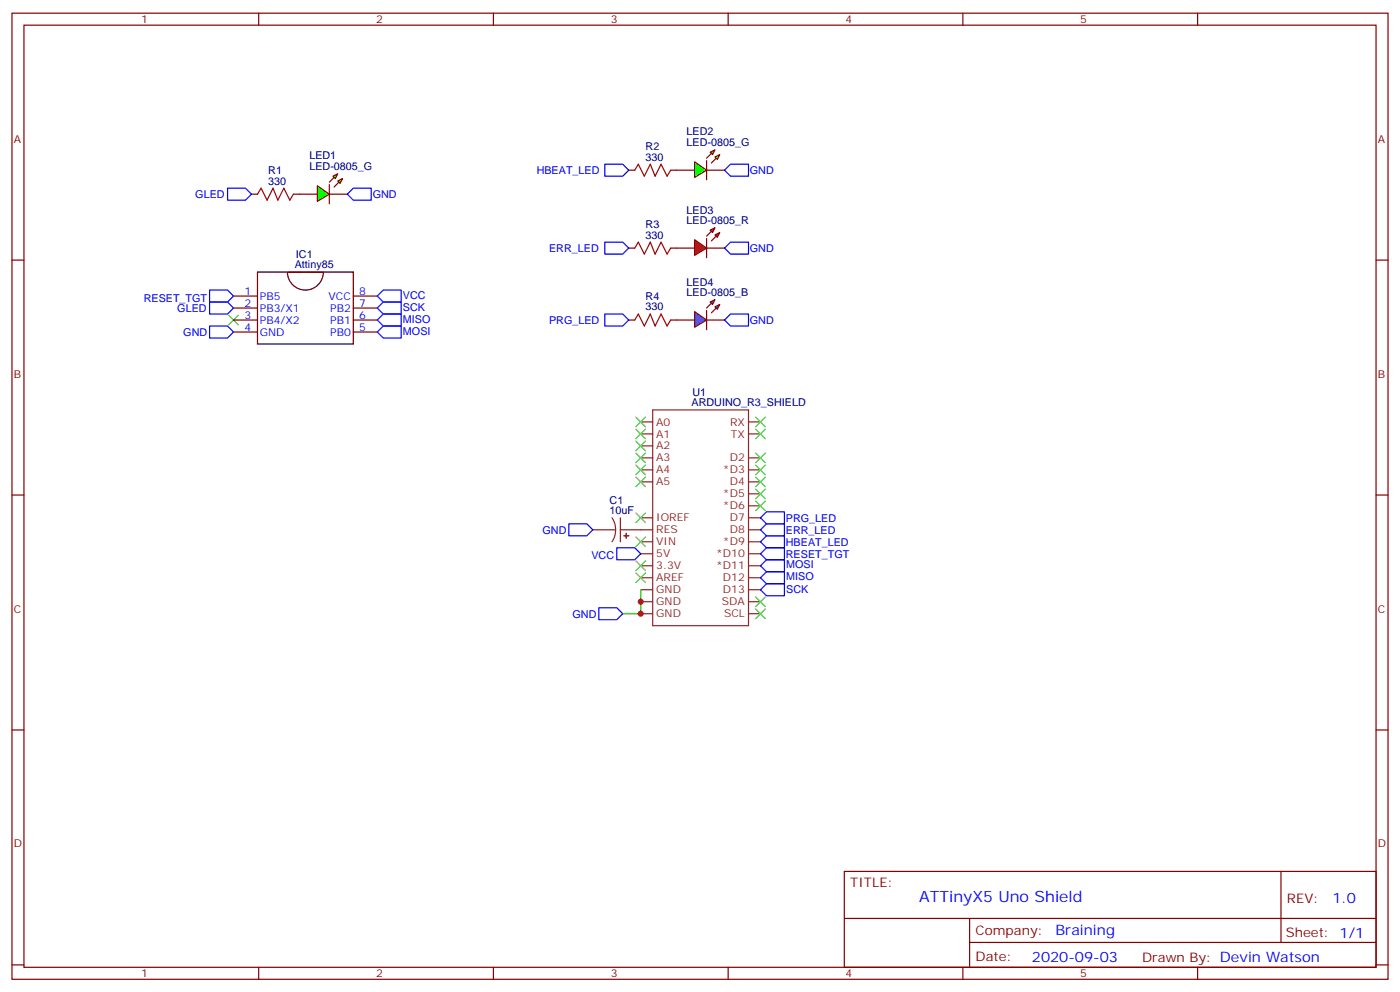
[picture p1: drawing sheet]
<svg xmlns="http://www.w3.org/2000/svg" width="412mm" height="292mm" viewBox="0 0 412 292" stroke-linecap="round" stroke-linejoin="round" font-family="sans-serif">
<g fill="none" stroke="#870000" stroke-width=".35">
<path d="M3.5 3.9h405.4v284.3h-405.4zM7.1 7.4h398.2v277.3h-398.2zM76.2 3.9v3.5M145.3 3.9v3.5M214.5 3.9v3.5M283.6 3.9v3.5M352.8 3.9v3.5M74.1 57.1h1.7M86.4 57.1h7.1M97 57.1h5.3M3.5 76.6h3.6M405.3 76.6h3.6"/>
<path d="M3.5 145.7h3.6M405.3 145.7h3.6M3.5 214.8h3.6M405.3 214.8h3.6M248.7 256.5h156.6v28.2h-156.6zM377.3 256.5v20.9M248.7 270.3h156.5M285.6 277.4h119.6M285.6 270.3v14.1M3.5 284h3.6M76.2 284.7v3.5M145.3 284.7v3.5"/>
<path d="M214.5 284.7v3.5M283.6 284.7v3.5M352.8 284.7v3.5M405.3 284h3.6"/>
</g>
<path d="M75.8 57.1l1.1-1.7 1.8 3.5 1.7-3.5 1.4 3.5 1.8-3.5 1.8 3.5 1-1.8" fill="none" stroke="#a10000" stroke-width=".35"/>
<g fill="#0f0" stroke="#870000" stroke-width=".35">
<path d="M99.5 53.3l1.4-.7-.7 1.4z"/>
<path d="M98.1 51.9l1.4-.7-.7 1.4z"/>
</g>
<g fill="#870000" stroke="#870000" stroke-width=".35">
<path d="M98.4 55l1.4-1.4z"/>
<path d="M98.4 52.2l-1.4 1.4z"/>
</g>
<path d="M97 54.3v5.7z" fill="#f00" stroke="#870000" stroke-width=".35"/>
<path d="M93.5 54.7l3.5 2.4-3.5 2.2z" fill="#0f0" stroke="#870000" stroke-width=".35"/>
<path d="M67.4 92.8l2.8 2.8M70.2 92.8l-2.8 2.8" fill="none" stroke="#3c3" stroke-width=".35"/>
<path d="M67 55.4h5.3l1.8 1.7-1.8 1.8h-5.3zM102.3 57.1l1.8-1.7h5.3v3.5h-5.3zM61.7 88.9h5.3l1.8 1.8-1.8 1.7h-5.3zM61.7 85.4h5.3l1.8 1.7-1.8 1.8h-5.3zM61.7 96h5.3l1.8 1.7-1.8 1.8h-5.3zM111.1 97.7l1.8-1.7h5.3v3.5h-5.3zM111.1 94.2l1.8-1.8h5.3v3.6h-5.3zM111.1 90.7l1.8-1.8h5.3v3.5h-5.3zM111.1 87.1l1.8-1.7h5.3v3.5h-5.3z" fill="none" stroke="#00f" stroke-width=".35"/>
<g fill="none" stroke="#870000" stroke-width=".35">
<path d="M185.2 50.1h1.8M197.6 50.1h7M208.1 50.1h5.3M185.2 73h1.8M197.6 73h1.7M68.8 87.1h7M68.8 90.7h7M68.8 94.2h7M68.8 97.7h7M104.1 87.1h7M104.1 90.7h7M104.1 94.2h7"/>
<path d="M104.1 97.7h7M185.2 94.2h1.8M197.6 94.2h1.7"/>
</g>
<path d="M75.8 80.1h28.3v21.1h-28.3zM84.7 80.2l10.5-.1a5.3 5.3 0 0 1-5.2 5.3 5.3 5.3 0 0 1-5.3-5.2z" fill="none" stroke="#000" stroke-width=".35"/>
<path d="M187 50.1l1-1.8 1.8 3.6 1.8-3.6 1.4 3.6 1.7-3.6 1.8 3.6 1.1-1.8M187 73l1-1.7 1.8 3.5 1.8-3.5 1.4 3.5 1.7-3.5 1.8 3.5 1.1-1.8M187 94.2l1-1.8 1.8 3.6 1.8-3.6 1.4 3.6 1.7-3.6 1.8 3.6 1.1-1.8" fill="none" stroke="#a10000" stroke-width=".35"/>
<g fill="#0f0" stroke="#870000" stroke-width=".35">
<path d="M210.6 46.2l1.4-.7-.7 1.4z"/>
<path d="M209.2 44.8l1.4-.7-.7 1.4z"/>
</g>
<g fill="#870000" stroke="#870000" stroke-width=".35">
<path d="M209.5 48l1.5-1.4z"/>
<path d="M208.1 46.6l1.4-1.4z"/>
</g>
<path d="M208.1 47.3v5.6z" fill="#f00" stroke="#870000" stroke-width=".35"/>
<path d="M204.6 47.6l3.5 2.5-3.5 2.1z" fill="#0f0" stroke="#870000" stroke-width=".35"/>
<path d="M204.6 91.7l3.5 2.5-3.5 2.1z" fill="#09f" stroke="#870000" stroke-width=".35"/>
<path d="M208.1 91.4v5.6z" fill="#f00" stroke="#870000" stroke-width=".35"/>
<g fill="#870000" stroke="#870000" stroke-width=".35">
<path d="M208.1 90.7l1.4-1.4z"/>
<path d="M209.5 92.1l1.5-1.4z"/>
</g>
<g fill="#09f" stroke="#870000" stroke-width=".35">
<path d="M209.2 88.9l1.4-.7-.7 1.4z"/>
<path d="M210.6 90.3l1.4-.7-.7 1.4z"/>
</g>
<path d="M199.3 94.2h5.3M208.1 94.2h5.3" fill="none" stroke="#870000" stroke-width=".35"/>
<g fill="#f00" stroke="#870000" stroke-width=".35">
<path d="M204.6 70.6l3.5 2.4-3.5 2.1z"/>
<path d="M208.1 70.2v5.6z"/>
</g>
<g fill="#870000" stroke="#870000" stroke-width=".35">
<path d="M208.1 69.5l1.4-1.4z"/>
<path d="M209.5 70.9l1.5-1.4z"/>
</g>
<g fill="#f00" stroke="#870000" stroke-width=".35">
<path d="M209.2 67.7l1.4-.7-.7 1.4z"/>
<path d="M210.6 69.1l1.4-.7-.7 1.4z"/>
</g>
<path d="M199.3 73h5.3M208.1 73h5.3" fill="none" stroke="#870000" stroke-width=".35"/>
<g fill="none" stroke="#00f" stroke-width=".35">
<path d="M178.2 48.3h5.2l1.8 1.8-1.8 1.8h-5.2zM213.4 50.1l1.8-1.8h5.3v3.6h-5.3zM178.2 71.3h5.2l1.8 1.7-1.8 1.8h-5.2zM213.4 73l1.8-1.7h5.3v3.5h-5.3zM178.2 92.4h5.2l1.8 1.8-1.8 1.8h-5.2zM213.4 94.2l1.8-1.8h5.3v3.6h-5.3zM167.6 154.2h5.3l1.7 1.7-1.7 1.8h-5.3zM224 152.4l1.8-1.8h5.3v3.6h-5.3zM224 155.9l1.8-1.7h5.3v3.5h-5.3zM224 159.5l1.8-1.8h5.3v3.5h-5.3zM176.4 178.9h5.3l1.7 1.7-1.7 1.8h-5.3zM181.7 161.2h5.3l1.7 1.8-1.7 1.7h-5.3z"/>
<path d="M224 163l1.8-1.8h5.3v3.5h-5.3zM224 166.5l1.8-1.8h5.3v3.6h-5.3zM224 170l1.8-1.7h5.3v3.5h-5.3zM224 173.6l1.8-1.8h5.3v3.5h-5.3z"/>
</g>
<g fill="none" stroke="#8c2424" stroke-width=".35">
<path d="M188.7 124.2h3.6M188.7 127.7h3.6M188.7 134.8h3.6M188.7 138.3h3.6M188.7 131.2h3.6M192.3 120.6h28.2v63.5h-28.2zM220.5 124.2h3.5M220.5 127.7h3.5M220.5 134.8h3.5M220.5 138.3h3.5M174.6 155.9h6.7M180.3 152.4l.8 1.7 .2 1.8"/>
<path d="M181.3 155.9l-.2 1.9-.8 1.7M182.7 155.9h9.6M182.7 152.4v7.1M188.7 141.8h3.6M188.7 152.4h3.6M188.7 159.5h3.6M220.5 141.8h3.5M220.5 145.3h3.5M220.5 148.9h3.5M220.5 152.4h3.5M220.5 155.9h3.5M220.5 159.5h3.5"/>
<path d="M188.7 163h3.6M188.7 166.5h3.6M188.7 170h3.6M188.7 173.6h3.6M188.7 177.1h3.6M220.5 163h3.5M220.5 166.5h3.5M220.5 170h3.5M220.5 173.6h3.5M220.5 177.1h3.5M188.7 180.6h3.6M220.5 180.6h3.5"/>
</g>
<path d="M188.7 173.6v7h-5.3" fill="none" stroke="#008700" stroke-width=".35"/>
<g fill="#8c2424" stroke="#8c2424" stroke-width=".35">
<path d="M184.5 157v1.4z"/>
<path d="M183.8 157.7h1.4z"/>
</g>
<g fill="none" stroke="#3c3" stroke-width=".35">
<path d="M187.3 122.8l2.8 2.8M187.3 126.3l2.8 2.8M187.3 129.8l2.8 2.8M187.3 133.3l2.8 2.9M187.3 136.9l2.8 2.8M190.1 122.8l-2.8 2.8M190.1 126.3l-2.8 2.8M190.1 129.8l-2.8 2.8M190.1 133.3l-2.8 2.9M190.1 136.9l-2.8 2.8M222.6 122.8l2.8 2.8M222.6 126.3l2.8 2.8"/>
<path d="M222.6 133.3l2.8 2.9M222.6 136.9l2.8 2.8M225.4 122.8l-2.8 2.8M225.4 126.3l-2.8 2.8M225.4 133.3l-2.8 2.9M225.4 136.9l-2.8 2.8M187.3 140.4l2.8 2.8M187.3 151l2.8 2.8M187.3 158l2.8 2.9M190.1 140.4l-2.8 2.8M190.1 158l-2.8 2.9M190.1 151l-2.8 2.8"/>
<path d="M222.6 140.4l2.8 2.8M222.6 143.9l2.8 2.9M222.6 147.5l2.8 2.8M225.4 140.4l-2.8 2.8M225.4 143.9l-2.8 2.9M225.4 147.5l-2.8 2.8M187.3 165.1l2.8 2.8M187.3 168.6l2.8 2.8M190.1 168.6l-2.8 2.8M190.1 165.1l-2.8 2.8M222.6 175.7l2.8 2.8M222.6 179.2l2.8 2.8"/>
<path d="M225.4 175.7l-2.8 2.8M225.4 179.2l-2.8 2.8"/>
</g>
<g fill="#c00">
<circle cx="188.7" cy="177.1" r=".88"/>
<circle cx="188.7" cy="180.6" r=".88"/>
</g>
<text font-size="4.6" fill="#00f" x="270.8" y="265.5">ATTinyX5 Uno Shield</text>
<g font-size="4.2" fill="#00f">
<text x="392.5" y="265.7">1.0</text>
<text x="310.9" y="275.3">Braining</text>
<text x="304" y="283.1">2020-09-03</text>
</g>
<g font-size="3.9" fill="#800">
<text x="250.5" y="261.1">TITLE:</text>
<text x="379.1" y="265.7">REV:</text>
<text x="287.4" y="275.3">Company:</text>
<text x="378.7" y="275.9">Sheet: 1/1</text>
<text x="287.4" y="282.9">Date:</text>
<text x="336.4" y="283">Drawn By: Devin Watson</text>
</g>
<g font-size="3.2" fill="#800">
<text x="41.6" y="6.9">1</text>
<text x="110.8" y="6.9">2</text>
<text x="179.9" y="6.9">3</text>
<text x="249.1" y="6.9">4</text>
<text x="318.2" y="6.9">5</text>
<text x="4.1" y="42">A</text>
<text x="405.9" y="42">A</text>
<text x="4.1" y="111.1">B</text>
<text x="405.9" y="111.1">B</text>
<text x="4.1" y="180.3">C</text>
<text x="405.9" y="180.3">C</text>
<text x="4.1" y="249.4">D</text>
<text x="405.9" y="249.4">D</text>
<text x="41.6" y="287.7">1</text>
<text x="110.8" y="287.7">2</text>
<text x="179.9" y="287.7">3</text>
<text x="249.1" y="287.7">4</text>
<text x="318.2" y="287.7">5</text>
</g>
<g font-size="3.2" fill="#000080">
<text x="202.3" y="39.9">LED2</text>
<text x="91.1" y="46.9">LED1</text>
<text x="190.2" y="47.3">330</text>
<text x="190.2" y="44.2">R2</text>
<text x="202.3" y="43">LED-0805_G</text>
<text x="79" y="51.3">R1</text>
<text x="91.1" y="50.1">LED-0805_G</text>
<text x="79" y="54.3">330</text>
<text x="202.3" y="66">LED-0805_R</text>
<text x="202.3" y="62.9">LED3</text>
<text x="190.2" y="70.2">330</text>
<text x="190.2" y="67.1">R3</text>
<text x="87.2" y="75.9">IC1</text>
<text x="86.8" y="79">Attiny85</text>
<text x="190.2" y="88.3">R4</text>
<text x="202.3" y="87.1">LED-0805_B</text>
<text x="202.3" y="84.1">LED4</text>
<text x="190.2" y="91.4">330</text>
<text x="203.7" y="119.6">ARDUINO_R3_SHIELD</text>
<text x="204" y="116.6">U1</text>
<text x="179.6" y="148.3">C1</text>
<text x="179.6" y="151.3">10uF</text>
</g>
<g font-size="3.2" fill="#00f">
<text x="158.1" y="51.2">HBEAT_LED</text>
<text x="220.9" y="51.3">GND</text>
<text x="57.5" y="58.3">GLED</text>
<text x="109.8" y="58.3">GND</text>
<text x="161.7" y="74.2">ERR_LED</text>
<text x="220.9" y="74.2">GND</text>
<text x="42.3" y="88.9">RESET_TGT</text>
<text x="72.1" y="86.8">1</text>
<text x="76.6" y="88.2">PB5</text>
<text x="96.8" y="88.2">VCC</text>
<text x="105.8" y="86.8">8</text>
<text x="118.7" y="87.9">VCC</text>
<text x="52.2" y="91.8">GLED</text>
<text x="72.1" y="90.3">2</text>
<text x="72.1" y="93.8">3</text>
<text x="76.6" y="91.7">PB3/X1</text>
<text x="76.6" y="95.2">PB4/X2</text>
<text x="97.3" y="95.2">PB1</text>
<text x="97.3" y="91.7">PB2</text>
<text x="105.8" y="93.8">6</text>
<text x="105.8" y="90.3">7</text>
<text x="118.7" y="95">MISO</text>
<text x="118.7" y="91.4">SCK</text>
<text x="161.7" y="95.3">PRG_LED</text>
<text x="220.9" y="95.4">GND</text>
<text x="54" y="98.8">GND</text>
<text x="72.1" y="97.4">4</text>
<text x="76.6" y="98.8">GND</text>
<text x="97.3" y="98.8">PB0</text>
<text x="105.8" y="97.4">5</text>
<text x="118.7" y="98.5">MOSI</text>
<text x="231.5" y="153.7">PRG_LED</text>
<text x="159.8" y="157.1">GND</text>
<text x="231.5" y="157.1">ERR_LED</text>
<text x="231.5" y="160.6">HBEAT_LED</text>
<text x="174.2" y="164.5">VCC</text>
<text x="231.5" y="164.3">RESET_TGT</text>
<text x="231.6" y="167.3">MOSI</text>
<text x="231.6" y="170.8">MISO</text>
<text x="231.6" y="174.5">SCK</text>
<text x="168.7" y="181.8">GND</text>
</g>
<g font-size="3.2" fill="#8d2323">
<text x="193.3" y="125.2">A0</text>
<text x="215" y="125.2">RX</text>
<text x="193.3" y="128.8">A1</text>
<text x="215.3" y="128.8">TX</text>
<text x="193.3" y="132.3">A2</text>
<text x="193.3" y="135.8">A3</text>
<text x="215" y="135.8">D2</text>
<text x="193.3" y="139.3">A4</text>
<text x="193.3" y="142.9">A5</text>
<text x="213" y="139.3">*D3</text>
<text x="215" y="142.9">D4</text>
<text x="213" y="146.4">*D5</text>
<text x="213" y="149.9">*D6</text>
<text x="193.3" y="153.5">IOREF</text>
<text x="215" y="153.5">D7</text>
<text x="193.3" y="160.5">VIN</text>
<text x="193.3" y="157">RES</text>
<text x="213" y="160.5">*D9</text>
<text x="215" y="157">D8</text>
<text x="193.3" y="164">5V</text>
<text x="193.3" y="167.6">3.3V</text>
<text x="210.9" y="164">*D10</text>
<text x="210.9" y="167.6">*D11</text>
<text x="193.3" y="171.1">AREF</text>
<text x="213" y="171.1">D12</text>
<text x="193.3" y="174.6">GND</text>
<text x="193.3" y="178.2">GND</text>
<text x="212.6" y="178.2">SDA</text>
<text x="213" y="174.6">D13</text>
<text x="193.3" y="181.7">GND</text>
<text x="213.3" y="181.7">SCL</text>
</g>
</svg>
